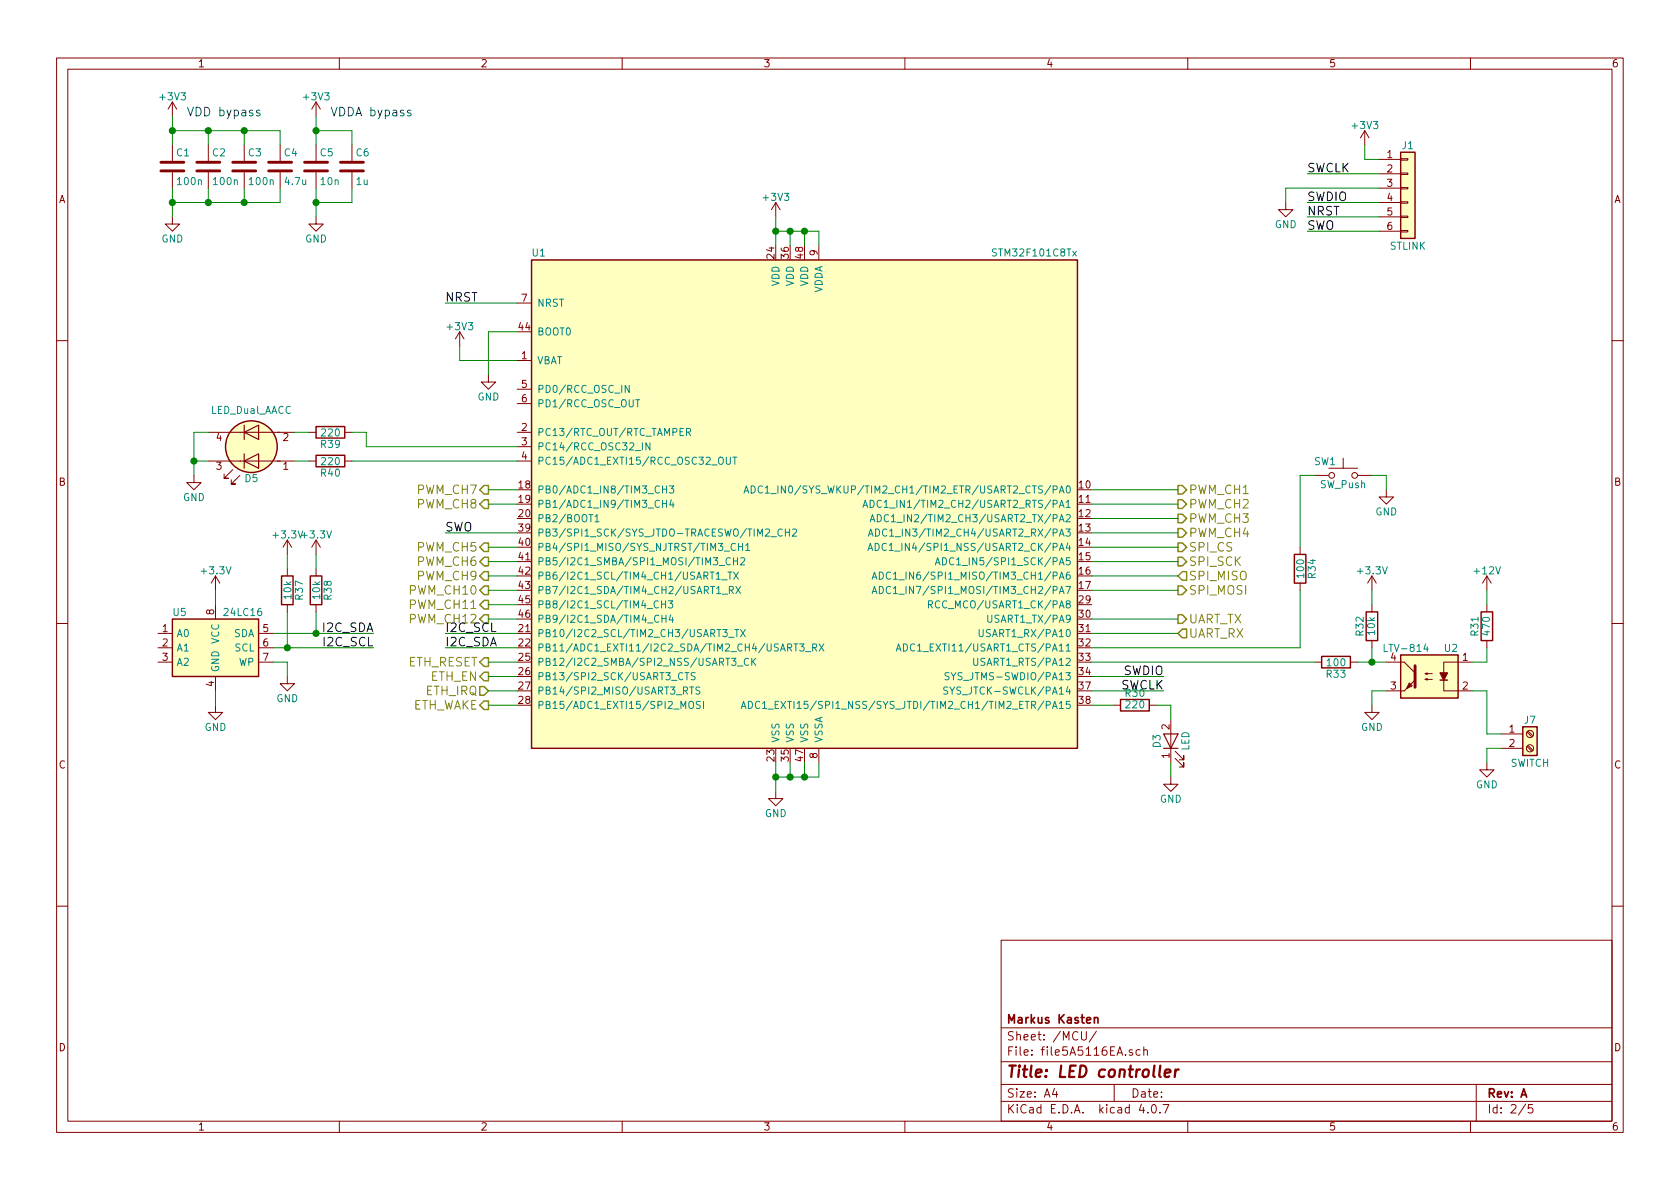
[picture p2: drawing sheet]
EESchema Schematic File Version 2
LIBS:power
LIBS:device
LIBS:transistors
LIBS:conn
LIBS:linear
LIBS:regul
LIBS:74xx
LIBS:cmos4000
LIBS:adc-dac
LIBS:memory
LIBS:xilinx
LIBS:microcontrollers
LIBS:dsp
LIBS:microchip
LIBS:analog_switches
LIBS:motorola
LIBS:texas
LIBS:intel
LIBS:audio
LIBS:interface
LIBS:digital-audio
LIBS:philips
LIBS:display
LIBS:cypress
LIBS:siliconi
LIBS:opto
LIBS:atmel
LIBS:contrib
LIBS:valves
LIBS:stm32
LIBS:custom
LIBS:infineon
LIBS:mechanical
LIBS:graphic_symbols
LIBS:ir
LIBS:Power_Management
LIBS:switches
LIBS:led-controller-cache
EELAYER 25 0
EELAYER END
$Descr A4 11693 8268
encoding utf-8
Sheet 2 5
Title "LED controller"
Date ""
Rev "A"
Comp "Markus Kasten"
Comment1 ""
Comment2 ""
Comment3 ""
Comment4 ""
$EndDescr
$Comp
L STM32F101C8Tx U1
U 1 1
P 5600 3500
F 0 "U1" H 3700 5225 50  0000 L BNN
F 1 "STM32F101C8Tx" H 7500 5225 50  0000 R BNN
F 2 "Housings_QFP:LQFP-48_7x7mm_Pitch0.5mm" H 7500 5175 50  0001 R TNN
F 3 "" H 5600 3500 50  0001 C CNN
	1    5600 3500
	1    0    0    -1  
$EndComp
$Comp
L GND #PWR03
U 1 1
P 5400 5500
F 0 "#PWR03" H 5400 5250 50  0001 C CNN
F 1 "GND" H 5400 5350 50  0000 C CNN
F 2 "" H 5400 5500 50  0001 C CNN
F 3 "" H 5400 5500 50  0001 C CNN
	1    5400 5500
	1    0    0    -1  
$EndComp
Text HLabel 8200 3400 2    60   Output ~ 0
PWM_CH1
Text HLabel 8200 3500 2    60   Output ~ 0
PWM_CH2
Text HLabel 8200 3600 2    60   Output ~ 0
PWM_CH3
Text HLabel 8200 3700 2    60   Output ~ 0
PWM_CH4
Text HLabel 3400 3800 0    60   Output ~ 0
PWM_CH5
Text HLabel 3400 3900 0    60   Output ~ 0
PWM_CH6
Text HLabel 3400 3400 0    60   Output ~ 0
PWM_CH7
Text HLabel 3400 3500 0    60   Output ~ 0
PWM_CH8
Text HLabel 3400 4000 0    60   Output ~ 0
PWM_CH9
Text HLabel 3400 4100 0    60   Output ~ 0
PWM_CH10
Text HLabel 3400 4200 0    60   Output ~ 0
PWM_CH11
Text HLabel 3400 4300 0    60   Output ~ 0
PWM_CH12
$Comp
L Conn_01x06 J1
U 1 1
P 9800 1300
F 0 "J1" H 9800 1600 50  0000 C CNN
F 1 "STLINK" H 9800 900 50  0000 C CNN
F 2 "Pin_Headers:Pin_Header_Straight_1x06_Pitch2.54mm" H 9800 1300 50  0001 C CNN
F 3 "" H 9800 1300 50  0001 C CNN
	1    9800 1300
	1    0    0    -1  
$EndComp
Text Label 8100 4700 2    60   ~ 0
SWDIO
Text Label 8100 4800 2    60   ~ 0
SWCLK
Text Label 3100 2100 0    60   ~ 0
NRST
Text Label 3100 3700 0    60   ~ 0
SWO
$Comp
L +3V3 #PWR04
U 1 1
P 5400 1500
F 0 "#PWR04" H 5400 1350 50  0001 C CNN
F 1 "+3V3" H 5400 1640 50  0000 C CNN
F 2 "" H 5400 1500 50  0001 C CNN
F 3 "" H 5400 1500 50  0001 C CNN
	1    5400 1500
	1    0    0    -1  
$EndComp
$Comp
L +3V3 #PWR05
U 1 1
P 9500 1000
F 0 "#PWR05" H 9500 850 50  0001 C CNN
F 1 "+3V3" H 9500 1140 50  0000 C CNN
F 2 "" H 9500 1000 50  0001 C CNN
F 3 "" H 9500 1000 50  0001 C CNN
	1    9500 1000
	1    0    0    -1  
$EndComp
$Comp
L GND #PWR06
U 1 1
P 8950 1400
F 0 "#PWR06" H 8950 1150 50  0001 C CNN
F 1 "GND" H 8950 1250 50  0000 C CNN
F 2 "" H 8950 1400 50  0001 C CNN
F 3 "" H 8950 1400 50  0001 C CNN
	1    8950 1400
	1    0    0    -1  
$EndComp
Text Label 9100 1600 0    60   ~ 0
SWO
Text Label 9100 1500 0    60   ~ 0
NRST
Text Label 9100 1200 0    60   ~ 0
SWCLK
Text Label 9100 1400 0    60   ~ 0
SWDIO
$Comp
L C C1
U 1 1
P 1200 1150
F 0 "C1" H 1225 1250 50  0000 L CNN
F 1 "100n" H 1225 1050 50  0000 L CNN
F 2 "Capacitors_SMD:C_0805" H 1238 1000 50  0001 C CNN
F 3 "" H 1200 1150 50  0001 C CNN
	1    1200 1150
	1    0    0    -1  
$EndComp
$Comp
L C C2
U 1 1
P 1450 1150
F 0 "C2" H 1475 1250 50  0000 L CNN
F 1 "100n" H 1475 1050 50  0000 L CNN
F 2 "Capacitors_SMD:C_0805" H 1488 1000 50  0001 C CNN
F 3 "" H 1450 1150 50  0001 C CNN
	1    1450 1150
	1    0    0    -1  
$EndComp
$Comp
L C C3
U 1 1
P 1700 1150
F 0 "C3" H 1725 1250 50  0000 L CNN
F 1 "100n" H 1725 1050 50  0000 L CNN
F 2 "Capacitors_SMD:C_0805" H 1738 1000 50  0001 C CNN
F 3 "" H 1700 1150 50  0001 C CNN
	1    1700 1150
	1    0    0    -1  
$EndComp
$Comp
L GND #PWR07
U 1 1
P 1200 1500
F 0 "#PWR07" H 1200 1250 50  0001 C CNN
F 1 "GND" H 1200 1350 50  0000 C CNN
F 2 "" H 1200 1500 50  0001 C CNN
F 3 "" H 1200 1500 50  0001 C CNN
	1    1200 1500
	1    0    0    -1  
$EndComp
$Comp
L +3V3 #PWR08
U 1 1
P 1200 800
F 0 "#PWR08" H 1200 650 50  0001 C CNN
F 1 "+3V3" H 1200 940 50  0000 C CNN
F 2 "" H 1200 800 50  0001 C CNN
F 3 "" H 1200 800 50  0001 C CNN
	1    1200 800 
	1    0    0    -1  
$EndComp
$Comp
L C C5
U 1 1
P 2200 1150
F 0 "C5" H 2225 1250 50  0000 L CNN
F 1 "10n" H 2225 1050 50  0000 L CNN
F 2 "Capacitors_SMD:C_0805" H 2238 1000 50  0001 C CNN
F 3 "" H 2200 1150 50  0001 C CNN
	1    2200 1150
	1    0    0    -1  
$EndComp
$Comp
L GND #PWR09
U 1 1
P 2200 1500
F 0 "#PWR09" H 2200 1250 50  0001 C CNN
F 1 "GND" H 2200 1350 50  0000 C CNN
F 2 "" H 2200 1500 50  0001 C CNN
F 3 "" H 2200 1500 50  0001 C CNN
	1    2200 1500
	1    0    0    -1  
$EndComp
$Comp
L +3V3 #PWR010
U 1 1
P 2200 800
F 0 "#PWR010" H 2200 650 50  0001 C CNN
F 1 "+3V3" H 2200 940 50  0000 C CNN
F 2 "" H 2200 800 50  0001 C CNN
F 3 "" H 2200 800 50  0001 C CNN
	1    2200 800 
	1    0    0    -1  
$EndComp
Text Notes 1300 800  0    60   ~ 0
VDD bypass
Text Notes 2300 800  0    60   ~ 0
VDDA bypass
$Comp
L +3V3 #PWR011
U 1 1
P 3200 2400
F 0 "#PWR011" H 3200 2250 50  0001 C CNN
F 1 "+3V3" H 3200 2540 50  0000 C CNN
F 2 "" H 3200 2400 50  0001 C CNN
F 3 "" H 3200 2400 50  0001 C CNN
	1    3200 2400
	1    0    0    -1  
$EndComp
$Comp
L GND #PWR012
U 1 1
P 3400 2600
F 0 "#PWR012" H 3400 2350 50  0001 C CNN
F 1 "GND" H 3400 2450 50  0000 C CNN
F 2 "" H 3400 2600 50  0001 C CNN
F 3 "" H 3400 2600 50  0001 C CNN
	1    3400 2600
	1    0    0    -1  
$EndComp
Text HLabel 8200 3800 2    60   Output ~ 0
SPI_CS
Text HLabel 8200 3900 2    60   Output ~ 0
SPI_SCK
Text HLabel 8200 4000 2    60   Input ~ 0
SPI_MISO
Text HLabel 8200 4100 2    60   Output ~ 0
SPI_MOSI
Text HLabel 8200 4300 2    60   Output ~ 0
UART_TX
Text HLabel 8200 4400 2    60   Input ~ 0
UART_RX
Text HLabel 3400 4600 0    60   Output ~ 0
ETH_RESET
Text HLabel 3400 4700 0    60   Output ~ 0
ETH_EN
Text HLabel 3400 4800 0    60   Input ~ 0
ETH_IRQ
Text HLabel 3400 4900 0    60   Output ~ 0
ETH_WAKE
$Comp
L LED D3
U 1 1
P 8150 5150
F 0 "D3" H 8150 5250 50  0000 C CNN
F 1 "LED" H 8150 5050 50  0000 C CNN
F 2 "LEDs:LED_0805" H 8150 5150 50  0001 C CNN
F 3 "" H 8150 5150 50  0001 C CNN
	1    8150 5150
	0    -1   -1   0   
$EndComp
$Comp
L R R30
U 1 1
P 7900 4900
F 0 "R30" V 7980 4900 50  0000 C CNN
F 1 "220" V 7900 4900 50  0000 C CNN
F 2 "Resistors_SMD:R_0805" V 7830 4900 50  0001 C CNN
F 3 "" H 7900 4900 50  0001 C CNN
	1    7900 4900
	0    -1   -1   0   
$EndComp
$Comp
L GND #PWR013
U 1 1
P 8150 5400
F 0 "#PWR013" H 8150 5150 50  0001 C CNN
F 1 "GND" H 8150 5250 50  0000 C CNN
F 2 "" H 8150 5400 50  0001 C CNN
F 3 "" H 8150 5400 50  0001 C CNN
	1    8150 5400
	1    0    0    -1  
$EndComp
Wire Wire Line
	7600 3400 8200 3400
Wire Wire Line
	7600 3500 8200 3500
Wire Wire Line
	7600 3600 8200 3600
Wire Wire Line
	7600 3700 8200 3700
Wire Wire Line
	3400 3800 3600 3800
Wire Wire Line
	3400 3900 3600 3900
Wire Wire Line
	3400 3500 3600 3500
Wire Wire Line
	3400 4000 3600 4000
Wire Wire Line
	3400 4100 3600 4100
Wire Wire Line
	3400 4200 3600 4200
Wire Wire Line
	3400 4300 3600 4300
Wire Wire Line
	5400 1500 5400 1700
Wire Wire Line
	5600 1600 5600 1700
Wire Wire Line
	5400 1600 5700 1600
Connection ~ 5400 1600
Wire Wire Line
	5500 1700 5500 1600
Connection ~ 5500 1600
Wire Wire Line
	5700 1600 5700 1700
Connection ~ 5600 1600
Wire Wire Line
	5400 5300 5400 5500
Wire Wire Line
	5400 5400 5700 5400
Wire Wire Line
	5700 5400 5700 5300
Connection ~ 5400 5400
Wire Wire Line
	5600 5300 5600 5400
Connection ~ 5600 5400
Wire Wire Line
	5500 5300 5500 5400
Connection ~ 5500 5400
Wire Wire Line
	3100 2100 3600 2100
Wire Wire Line
	7600 4700 8100 4700
Wire Wire Line
	7600 4800 8100 4800
Wire Wire Line
	3600 3700 3100 3700
Wire Wire Line
	9600 1300 8950 1300
Wire Wire Line
	8950 1300 8950 1400
Wire Wire Line
	9600 1100 9500 1100
Wire Wire Line
	9500 1100 9500 1000
Wire Wire Line
	9600 1600 9100 1600
Wire Wire Line
	9600 1500 9100 1500
Wire Wire Line
	9600 1400 9100 1400
Wire Wire Line
	9600 1200 9100 1200
Wire Wire Line
	1200 800  1200 1000
Wire Wire Line
	1200 900  1950 900 
Wire Wire Line
	1950 900  1950 1000
Connection ~ 1200 900 
Wire Wire Line
	1700 900  1700 1000
Connection ~ 1700 900 
Wire Wire Line
	1450 1000 1450 900 
Connection ~ 1450 900 
Wire Wire Line
	1200 1300 1200 1500
Wire Wire Line
	1200 1400 1950 1400
Wire Wire Line
	1950 1400 1950 1300
Connection ~ 1200 1400
Wire Wire Line
	1700 1300 1700 1400
Connection ~ 1700 1400
Wire Wire Line
	1450 1300 1450 1400
Connection ~ 1450 1400
Wire Wire Line
	2200 800  2200 1000
Connection ~ 2200 900 
Wire Wire Line
	2450 1000 2450 900 
Wire Wire Line
	2200 1300 2200 1500
Connection ~ 2200 1400
Wire Wire Line
	2450 900  2200 900 
Wire Wire Line
	2450 1300 2450 1400
Wire Wire Line
	2450 1400 2200 1400
Wire Wire Line
	3600 2500 3200 2500
Wire Wire Line
	3200 2500 3200 2400
Wire Wire Line
	7600 3900 8200 3900
Wire Wire Line
	7600 4000 8200 4000
Wire Wire Line
	7600 4100 8200 4100
Wire Wire Line
	7600 3800 8200 3800
Wire Wire Line
	7600 4400 8200 4400
Wire Wire Line
	7600 4300 8200 4300
Wire Wire Line
	3600 2300 3400 2300
Wire Wire Line
	3400 2300 3400 2600
Wire Wire Line
	3600 4600 3400 4600
Wire Wire Line
	3600 4700 3400 4700
Wire Wire Line
	3600 4800 3400 4800
Wire Wire Line
	3600 4900 3400 4900
Wire Wire Line
	8150 5400 8150 5300
Wire Wire Line
	8150 5000 8150 4900
Wire Wire Line
	8150 4900 8050 4900
Wire Wire Line
	7750 4900 7600 4900
$Comp
L C C4
U 1 1
P 1950 1150
F 0 "C4" H 1975 1250 50  0000 L CNN
F 1 "4.7u" H 1975 1050 50  0000 L CNN
F 2 "Capacitors_SMD:C_0805" H 1988 1000 50  0001 C CNN
F 3 "" H 1950 1150 50  0001 C CNN
	1    1950 1150
	1    0    0    -1  
$EndComp
$Comp
L C C6
U 1 1
P 2450 1150
F 0 "C6" H 2475 1250 50  0000 L CNN
F 1 "1u" H 2475 1050 50  0000 L CNN
F 2 "Capacitors_SMD:C_0805" H 2488 1000 50  0001 C CNN
F 3 "" H 2450 1150 50  0001 C CNN
	1    2450 1150
	1    0    0    -1  
$EndComp
$Comp
L LTV-814 U2
U 1 1
P 9950 4700
F 0 "U2" H 9750 4900 50  0000 L CNN
F 1 "LTV-814" H 9950 4900 50  0000 L CNN
F 2 "Housings_DIP:DIP-4_W7.62mm_SMDSocket_SmallPads" H 9750 4500 50  0001 L CIN
F 3 "" H 9975 4700 50  0001 L CNN
	1    9950 4700
	-1   0    0    -1  
$EndComp
$Comp
L Screw_Terminal_01x02 J7
U 1 1
P 10650 5100
F 0 "J7" H 10650 5200 50  0000 C CNN
F 1 "SWITCH" H 10650 4900 50  0000 C CNN
F 2 "Connectors_Phoenix:PhoenixContact_MC-G_02x3.81mm_Angled" H 10650 5100 50  0001 C CNN
F 3 "" H 10650 5100 50  0001 C CNN
	1    10650 5100
	1    0    0    -1  
$EndComp
Wire Wire Line
	10450 5100 10350 5100
Wire Wire Line
	10350 5100 10350 4800
Wire Wire Line
	10350 4800 10250 4800
Wire Wire Line
	10250 4600 10350 4600
Wire Wire Line
	10350 4600 10350 4500
$Comp
L R R31
U 1 1
P 10350 4350
F 0 "R31" V 10430 4350 50  0000 C CNN
F 1 "470" V 10350 4350 50  0000 C CNN
F 2 "Resistors_SMD:R_0805" V 10280 4350 50  0001 C CNN
F 3 "" H 10350 4350 50  0001 C CNN
	1    10350 4350
	-1   0    0    -1  
$EndComp
$Comp
L +12V #PWR014
U 1 1
P 10350 4100
F 0 "#PWR014" H 10350 3950 50  0001 C CNN
F 1 "+12V" H 10350 4240 50  0000 C CNN
F 2 "" H 10350 4100 50  0001 C CNN
F 3 "" H 10350 4100 50  0001 C CNN
	1    10350 4100
	-1   0    0    -1  
$EndComp
Wire Wire Line
	10350 4100 10350 4200
$Comp
L GND #PWR015
U 1 1
P 10350 5300
F 0 "#PWR015" H 10350 5050 50  0001 C CNN
F 1 "GND" H 10350 5150 50  0000 C CNN
F 2 "" H 10350 5300 50  0001 C CNN
F 3 "" H 10350 5300 50  0001 C CNN
	1    10350 5300
	-1   0    0    -1  
$EndComp
Wire Wire Line
	10450 5200 10350 5200
Wire Wire Line
	10350 5200 10350 5300
$Comp
L +3.3V #PWR016
U 1 1
P 9550 4100
F 0 "#PWR016" H 9550 3950 50  0001 C CNN
F 1 "+3.3V" H 9550 4240 50  0000 C CNN
F 2 "" H 9550 4100 50  0001 C CNN
F 3 "" H 9550 4100 50  0001 C CNN
	1    9550 4100
	-1   0    0    -1  
$EndComp
$Comp
L R R32
U 1 1
P 9550 4350
F 0 "R32" V 9630 4350 50  0000 C CNN
F 1 "10k" V 9550 4350 50  0000 C CNN
F 2 "Resistors_SMD:R_0805" V 9480 4350 50  0001 C CNN
F 3 "" H 9550 4350 50  0001 C CNN
	1    9550 4350
	-1   0    0    -1  
$EndComp
Wire Wire Line
	9550 4100 9550 4200
Wire Wire Line
	9450 4600 9650 4600
Wire Wire Line
	9550 4500 9550 4600
$Comp
L GND #PWR017
U 1 1
P 9550 4900
F 0 "#PWR017" H 9550 4650 50  0001 C CNN
F 1 "GND" H 9550 4750 50  0000 C CNN
F 2 "" H 9550 4900 50  0001 C CNN
F 3 "" H 9550 4900 50  0001 C CNN
	1    9550 4900
	-1   0    0    -1  
$EndComp
Wire Wire Line
	9650 4800 9550 4800
Wire Wire Line
	9550 4800 9550 4900
$Comp
L R R33
U 1 1
P 9300 4600
F 0 "R33" V 9380 4600 50  0000 C CNN
F 1 "100" V 9300 4600 50  0000 C CNN
F 2 "Resistors_SMD:R_0805" V 9230 4600 50  0001 C CNN
F 3 "" H 9300 4600 50  0001 C CNN
	1    9300 4600
	0    -1   1    0   
$EndComp
Connection ~ 9550 4600
Wire Wire Line
	3600 3400 3400 3400
$Comp
L SW_Push SW1
U 1 1
P 9350 3300
F 0 "SW1" H 9400 3400 50  0000 L CNN
F 1 "SW_Push" H 9350 3240 50  0000 C CNN
F 2 "Buttons_Switches_SMD:SW_SPST_FSMSM" H 9350 3500 50  0001 C CNN
F 3 "" H 9350 3500 50  0001 C CNN
	1    9350 3300
	-1   0    0    -1  
$EndComp
$Comp
L R R34
U 1 1
P 9050 3950
F 0 "R34" V 9130 3950 50  0000 C CNN
F 1 "100" V 9050 3950 50  0000 C CNN
F 2 "Resistors_SMD:R_0805" V 8980 3950 50  0001 C CNN
F 3 "" H 9050 3950 50  0001 C CNN
	1    9050 3950
	1    0    0    1   
$EndComp
Wire Wire Line
	9050 4500 9050 4100
Wire Wire Line
	9050 3800 9050 3300
Wire Wire Line
	9050 3300 9150 3300
$Comp
L GND #PWR018
U 1 1
P 9650 3400
F 0 "#PWR018" H 9650 3150 50  0001 C CNN
F 1 "GND" H 9650 3250 50  0000 C CNN
F 2 "" H 9650 3400 50  0001 C CNN
F 3 "" H 9650 3400 50  0001 C CNN
	1    9650 3400
	-1   0    0    -1  
$EndComp
Wire Wire Line
	9550 3300 9650 3300
Wire Wire Line
	9650 3300 9650 3400
Wire Wire Line
	9150 4600 7600 4600
Wire Wire Line
	7600 4500 9050 4500
$Comp
L 24LC16 U5
U 1 1
P 1500 4500
F 0 "U5" H 1250 4750 50  0000 C CNN
F 1 "24LC16" H 1550 4750 50  0000 L CNN
F 2 "Housings_SOIC:SOIC-8_3.9x4.9mm_Pitch1.27mm" H 1550 4250 50  0001 L CNN
F 3 "" H 1500 4400 50  0001 C CNN
	1    1500 4500
	1    0    0    -1  
$EndComp
Wire Wire Line
	3600 4400 3100 4400
Wire Wire Line
	3100 4500 3600 4500
Text Label 3100 4500 0    60   ~ 0
I2C_SDA
Text Label 3100 4400 0    60   ~ 0
I2C_SCL
Wire Wire Line
	1900 4500 2600 4500
Wire Wire Line
	1900 4400 2600 4400
Text Label 2600 4400 2    60   ~ 0
I2C_SDA
Text Label 2600 4500 2    60   ~ 0
I2C_SCL
$Comp
L +3.3V #PWR019
U 1 1
P 1500 4100
F 0 "#PWR019" H 1500 3950 50  0001 C CNN
F 1 "+3.3V" H 1500 4240 50  0000 C CNN
F 2 "" H 1500 4100 50  0001 C CNN
F 3 "" H 1500 4100 50  0001 C CNN
	1    1500 4100
	1    0    0    -1  
$EndComp
$Comp
L GND #PWR020
U 1 1
P 1500 4900
F 0 "#PWR020" H 1500 4650 50  0001 C CNN
F 1 "GND" H 1500 4750 50  0000 C CNN
F 2 "" H 1500 4900 50  0001 C CNN
F 3 "" H 1500 4900 50  0001 C CNN
	1    1500 4900
	1    0    0    -1  
$EndComp
Wire Wire Line
	1500 4100 1500 4200
Wire Wire Line
	1500 4800 1500 4900
$Comp
L GND #PWR021
U 1 1
P 2000 4700
F 0 "#PWR021" H 2000 4450 50  0001 C CNN
F 1 "GND" H 2000 4550 50  0000 C CNN
F 2 "" H 2000 4700 50  0001 C CNN
F 3 "" H 2000 4700 50  0001 C CNN
	1    2000 4700
	1    0    0    -1  
$EndComp
Wire Wire Line
	1900 4600 2000 4600
Wire Wire Line
	2000 4600 2000 4700
$Comp
L R R38
U 1 1
P 2200 4100
F 0 "R38" V 2280 4100 50  0000 C CNN
F 1 "10k" V 2200 4100 50  0000 C CNN
F 2 "Resistors_SMD:R_0805" V 2130 4100 50  0001 C CNN
F 3 "" H 2200 4100 50  0001 C CNN
	1    2200 4100
	1    0    0    -1  
$EndComp
$Comp
L R R37
U 1 1
P 2000 4100
F 0 "R37" V 2080 4100 50  0000 C CNN
F 1 "10k" V 2000 4100 50  0000 C CNN
F 2 "Resistors_SMD:R_0805" V 1930 4100 50  0001 C CNN
F 3 "" H 2000 4100 50  0001 C CNN
	1    2000 4100
	1    0    0    -1  
$EndComp
Wire Wire Line
	2000 4250 2000 4500
Connection ~ 2000 4500
Wire Wire Line
	2200 4250 2200 4400
Connection ~ 2200 4400
$Comp
L +3.3V #PWR022
U 1 1
P 2000 3850
F 0 "#PWR022" H 2000 3700 50  0001 C CNN
F 1 "+3.3V" H 2000 3990 50  0000 C CNN
F 2 "" H 2000 3850 50  0001 C CNN
F 3 "" H 2000 3850 50  0001 C CNN
	1    2000 3850
	1    0    0    -1  
$EndComp
$Comp
L +3.3V #PWR023
U 1 1
P 2200 3850
F 0 "#PWR023" H 2200 3700 50  0001 C CNN
F 1 "+3.3V" H 2200 3990 50  0000 C CNN
F 2 "" H 2200 3850 50  0001 C CNN
F 3 "" H 2200 3850 50  0001 C CNN
	1    2200 3850
	1    0    0    -1  
$EndComp
Wire Wire Line
	2200 3850 2200 3950
Wire Wire Line
	2000 3950 2000 3850
$Comp
L LED_Dual_AACC D5
U 1 1
P 1750 3100
F 0 "D5" H 1750 3325 50  0000 C CNN
F 1 "LED_Dual_AACC" H 1750 2850 50  0000 C CNN
F 2 "ATWINC15x0:MEN-1801" H 1780 3100 50  0001 C CNN
F 3 "" H 1780 3100 50  0001 C CNN
	1    1750 3100
	-1   0    0    1   
$EndComp
$Comp
L R R40
U 1 1
P 2300 3200
F 0 "R40" V 2380 3200 50  0000 C CNN
F 1 "220" V 2300 3200 50  0000 C CNN
F 2 "Resistors_SMD:R_0805" V 2230 3200 50  0001 C CNN
F 3 "" H 2300 3200 50  0001 C CNN
	1    2300 3200
	0    1    1    0   
$EndComp
$Comp
L R R39
U 1 1
P 2300 3000
F 0 "R39" V 2380 3000 50  0000 C CNN
F 1 "220" V 2300 3000 50  0000 C CNN
F 2 "Resistors_SMD:R_0805" V 2230 3000 50  0001 C CNN
F 3 "" H 2300 3000 50  0001 C CNN
	1    2300 3000
	0    1    1    0   
$EndComp
Wire Wire Line
	2050 3200 2150 3200
Wire Wire Line
	2150 3000 2050 3000
Wire Wire Line
	1450 3200 1350 3200
Wire Wire Line
	1350 3000 1350 3300
Wire Wire Line
	1350 3000 1450 3000
$Comp
L GND #PWR024
U 1 1
P 1350 3300
F 0 "#PWR024" H 1350 3050 50  0001 C CNN
F 1 "GND" H 1350 3150 50  0000 C CNN
F 2 "" H 1350 3300 50  0001 C CNN
F 3 "" H 1350 3300 50  0001 C CNN
	1    1350 3300
	1    0    0    -1  
$EndComp
Connection ~ 1350 3200
Wire Wire Line
	3600 3200 2450 3200
Wire Wire Line
	2450 3000 2550 3000
Wire Wire Line
	2550 3000 2550 3100
Wire Wire Line
	2550 3100 3600 3100
$EndSCHEMATC
